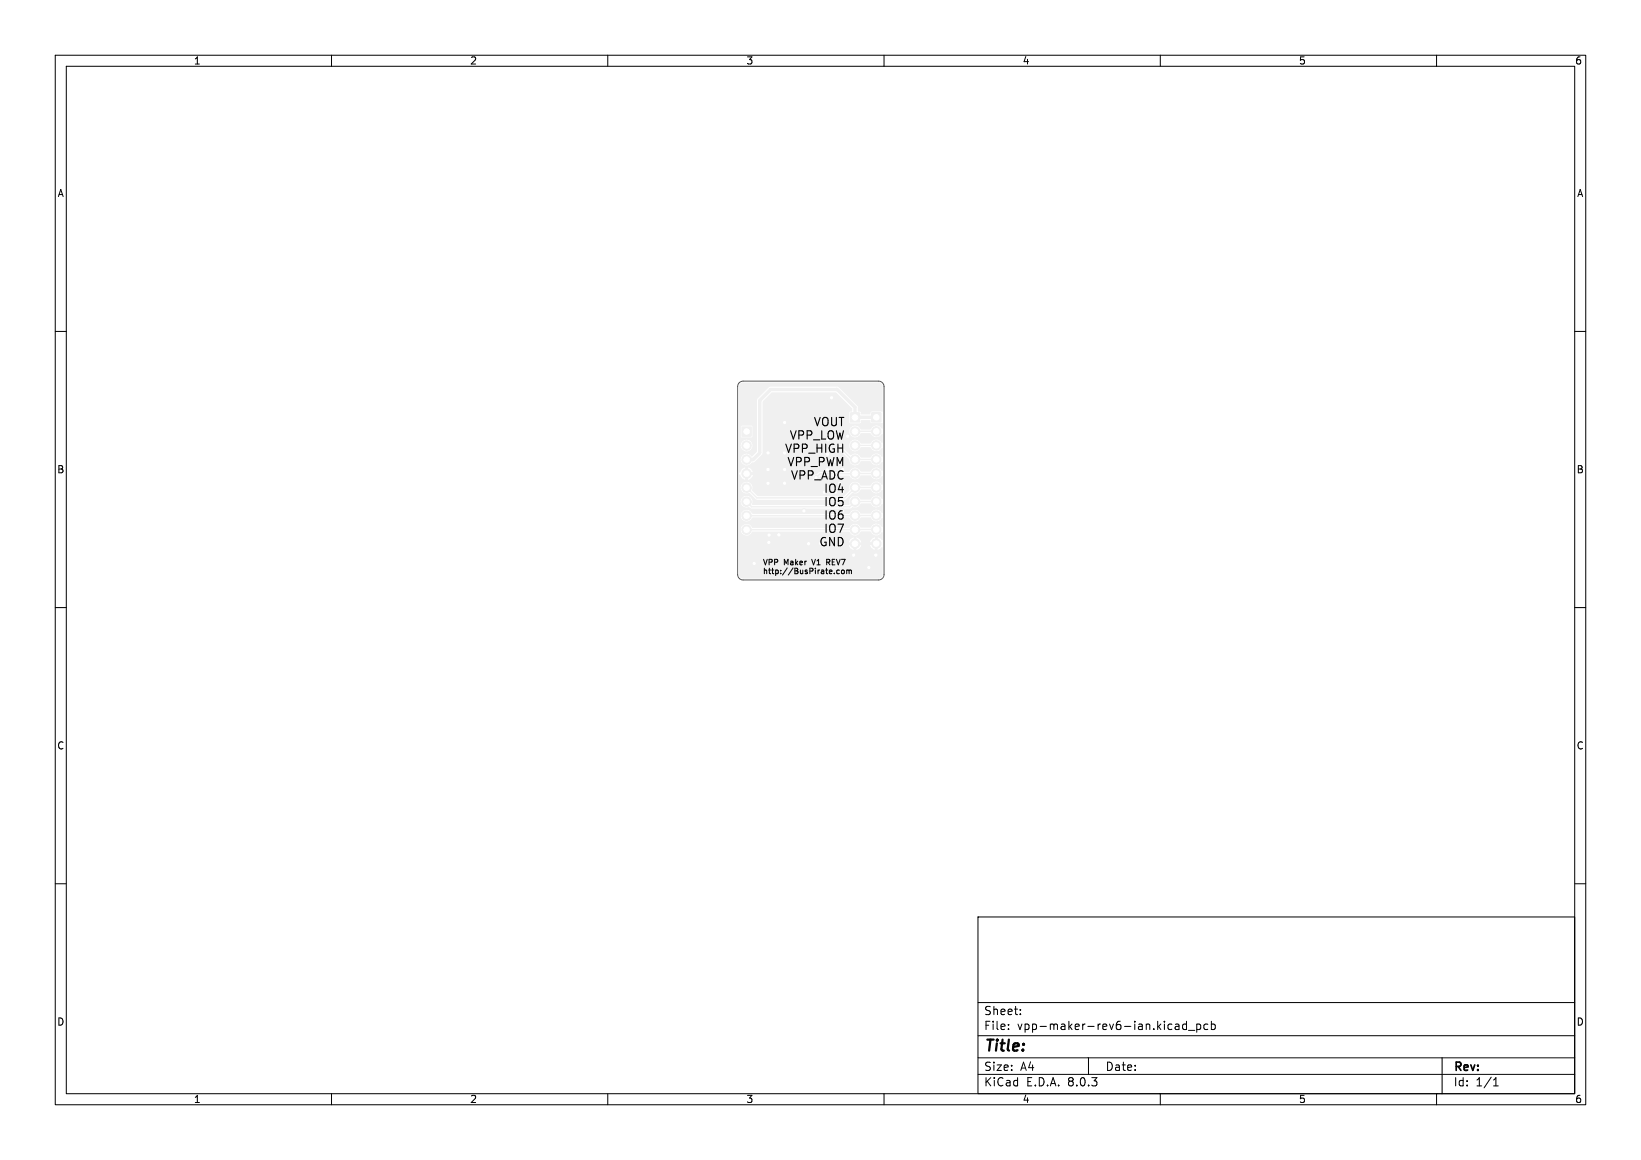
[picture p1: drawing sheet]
<svg xmlns="http://www.w3.org/2000/svg" width="297mm" height="210mm" viewBox="0 0 297 210" stroke-linecap="round" stroke-linejoin="round" font-family="sans-serif">
<g fill="#f0f0f0" stroke="#f0f0f0" stroke-width=".18">
<path d="M157.8 74.7h1.7v1.7h-1.7z"/>
<path d="M153.9 74.7h1.7v1.7h-1.7z"/>
<path d="M134.3 77.3h1.7v1.7h-1.7z"/>
<circle cx="158.6" cy="78.1" r=".85"/>
<circle cx="158.6" cy="80.6" r=".85"/>
<circle cx="158.6" cy="83.2" r=".85"/>
<circle cx="158.6" cy="85.7" r=".85"/>
<circle cx="158.6" cy="88.2" r=".85"/>
<circle cx="158.6" cy="90.8" r=".85"/>
<circle cx="158.6" cy="93.3" r=".85"/>
<circle cx="158.6" cy="95.9" r=".85"/>
<circle cx="158.6" cy="98.4" r=".85"/>
<circle cx="154.8" cy="78.1" r=".85"/>
<circle cx="154.8" cy="80.7" r=".85"/>
<circle cx="154.8" cy="83.2" r=".85"/>
<circle cx="154.8" cy="85.7" r=".85"/>
<circle cx="154.8" cy="88.3" r=".85"/>
<circle cx="154.8" cy="90.8" r=".85"/>
<circle cx="154.8" cy="93.4" r=".85"/>
<circle cx="154.8" cy="95.9" r=".85"/>
<circle cx="154.8" cy="98.4" r=".85"/>
<circle cx="135.1" cy="80.7" r=".85"/>
<circle cx="135.1" cy="83.2" r=".85"/>
<circle cx="135.1" cy="85.7" r=".85"/>
<circle cx="135.1" cy="88.3" r=".85"/>
<circle cx="135.1" cy="90.8" r=".85"/>
<circle cx="135.1" cy="93.4" r=".85"/>
<circle cx="135.1" cy="95.9" r=".85"/>
<circle cx="139" cy="85" r=".4"/>
<circle cx="139" cy="87.5" r=".4"/>
<circle cx="154.5" cy="100.5" r=".4"/>
<circle cx="142" cy="76.5" r=".4"/>
<circle cx="142" cy="85" r=".4"/>
<circle cx="157.3" cy="102.8" r=".4"/>
<circle cx="139.1" cy="98.2" r=".4"/>
<circle cx="139.2" cy="96.9" r=".4"/>
<circle cx="158.5" cy="100.5" r=".4"/>
<circle cx="136.5" cy="102" r=".4"/>
<circle cx="141" cy="96.8" r=".4"/>
<circle cx="146.3" cy="98.4" r=".4"/>
<circle cx="150.5" cy="72" r=".4"/>
<circle cx="153.4" cy="79" r=".4"/>
<circle cx="145.5" cy="92.5" r=".4"/>
<circle cx="139" cy="82" r=".4"/>
<circle cx="142" cy="87.5" r=".4"/>
</g>
<path d="M158.6 75.6h-3.8v-1.9l-3.3-3.2h-12l-2 2v9.5l-1.2 1.2h-1.2" fill="none" stroke="#f0f0f0" stroke-width=".61"/>
<path d="M158.6 78.1h-3.8M152 81l2.2 2.2h4.4M154.8 93.3v.1M154.8 95.9h.1M158.6 88.3h-3.8l-1.9 1.8h-15.9l-1.9-1.8M158.6 90.8h-3.8l-1 .9h-17.7l-1-.9M158.6 93.3l-23.5 .1M158.6 95.9h-23.5M158.6 80.6l-3.8 .1M158.6 85.7l-10.2 .1" fill="none" stroke="#f0f0f0" stroke-width=".25"/>
<path d="M134 69.5l.5-.2h24.5a.75 .75 0 0 1 .8 .7l-.1 4.5h-2l-.3 .5h-1.6l-.1-.4-.4-.1-.1-1.1-3.5-3.4h-12.4l-2.3 2.3v5h-.8l-.2-.2h-1.7l-.2 .1v1.8l.2 .2 1.8-.1 .1-1.8h.8v3.4h-.8v-.2a1.06 1.06 0 0 0-1.7-.7 1.06 1.06 0 0 0 .2 1.8 1.06 1.06 0 0 0 1.5-.9h.8v1l-.9 .9a1.07 1.07 0 0 0-1.4-.4 1.07 1.07 0 0 0-.5 1.5 1.07 1.07 0 0 0 1.5 .4l.4-.4 .5-.1 1.4-1.4v-9.5l1.8-1.7h11.5l2.9 2.9v.6h-.4l-.1 .2 .1 1.9h1.8l.2-.1 .1-.4h1.5l.3 .5h2l.1 .9-.2 .1a1.14 1.14 0 0 0-1.1-.6 1.14 1.14 0 0 0-1 .8l-1.7-.1a1.07 1.07 0 0 0-1.7-.4 1.07 1.07 0 0 0 .1 1.7 1.07 1.07 0 0 0 1.6-.6h1.7a1.16 1.16 0 0 0 1 .7 1.16 1.16 0 0 0 1.1-.6l.2 .2v1.4l-.2 .1a1.14 1.14 0 0 0-1.1-.6 1.14 1.14 0 0 0-1 .7h-1.7a1.07 1.07 0 0 0-1.7-.5 1.07 1.07 0 0 0 .1 1.7 1.07 1.07 0 0 0 1.6-.5h1.7a1.16 1.16 0 0 0 1 .7 1.16 1.16 0 0 0 1.1-.6l.2 .1v1.4l-.2 .1a1.14 1.14 0 0 0-1.1-.6 1.14 1.14 0 0 0-1 .7h-1.7a1.14 1.14 0 0 0-1.9-.4l-1.3-1.2a.63 .63 0 0 0-.5-.8 .63 .63 0 0 0-.7 .7 .63 .63 0 0 0 .8 .5l1.5 1.5a1.12 1.12 0 0 0 .9 1.1 1.12 1.12 0 0 0 1.3-.7h1.6a1.13 1.13 0 0 0 2 .2l.2-.1 .1 .1v1.4l-.2 .1a1.14 1.14 0 0 0-1.1-.5 1.14 1.14 0 0 0-1 .7h-1.7a1.15 1.15 0 0 0-1.1-.7 1.15 1.15 0 0 0-1 .7h-5.3l-.5 .5a.63 .63 0 0 0-.8 .5 .63 .63 0 0 0 .7 .7 .63 .63 0 0 0 .5-.8l.3-.2h5.1a1.18 1.18 0 0 0 1.1 .7 1.18 1.18 0 0 0 1.1-.8h1.6a1.13 1.13 0 0 0 2 .2h.2l.1 .1v1.4l-.2 .1a1.14 1.14 0 0 0-1.1-.6 1.14 1.14 0 0 0-1 .7h-1.7a1.11 1.11 0 0 0-1.5-.6 1.11 1.11 0 0 0-.5 1.5l-1.1 1h-15.5l-1.1-1a1.11 1.11 0 0 0-.3-1.3 1.11 1.11 0 0 0-1.4 0 1.11 1.11 0 0 0-.1 1.4 1.11 1.11 0 0 0 1.4 .4l1.2 1.2h16l1.4-1.3a1.21 1.21 0 0 0 1.6-.6h1.6a1.13 1.13 0 0 0 2 .2l.2-.1 .1 .1v1.4l-.2 .1a1.14 1.14 0 0 0-1.1-.6 1.14 1.14 0 0 0-1 .8l-1.7-.1a1.11 1.11 0 0 0-1.5-.5 1.11 1.11 0 0 0-.5 1.5h-17.7a1.11 1.11 0 0 0-.3-1.4 1.11 1.11 0 0 0-1.4 .1 1.11 1.11 0 0 0-.1 1.4 1.11 1.11 0 0 0 1.4 .3l.3 .3h17.9l.4-.3a1.21 1.21 0 0 0 1.6-.7h1.6a1.13 1.13 0 0 0 2 .2h.2l.1 .1v1.4l-.2 .1a1.14 1.14 0 0 0-1.1-.6 1.14 1.14 0 0 0-1 .7h-1.7a1.14 1.14 0 0 0-1.1-.7 1.14 1.14 0 0 0-1 .7h-17.5a1.07 1.07 0 0 0-1.7-.5 1.07 1.07 0 0 0 0 1.7 1.07 1.07 0 0 0 1.7-.5h17.5a1.13 1.13 0 0 0 1 .7 1.13 1.13 0 0 0 1-.7h1.8a1.16 1.16 0 0 0 1 .7 1.16 1.16 0 0 0 1.1-.6l.2 .1v1.4l-.2 .1a1.14 1.14 0 0 0-1.1-.6 1.14 1.14 0 0 0-1 .7h-1.7a1.14 1.14 0 0 0-1.1-.7 1.14 1.14 0 0 0-1 .8h-17.5a1.07 1.07 0 0 0-1.7-.6 1.07 1.07 0 0 0 0 1.8 1.07 1.07 0 0 0 1.7-.6h17.5a1.13 1.13 0 0 0 1 .7 1.13 1.13 0 0 0 1-.6l1.8-.1a1.16 1.16 0 0 0 1 .7 1.16 1.16 0 0 0 1.1-.6l.2 .1-.1 1.4-.8-.5v.7h-.5v-.7l-.7 .3-.2 .6h.7h-2.3l-.3-.5-.6-.4v.7h-.5v-.7l-.6 .4-.3 .5h.7v.5h-.7l.3 .5 .6 .4v-.7h.5v.7l.4-.2 .4-.5 .1-.2h-.7v-.5h3v.5h-.7a1.13 1.13 0 0 0 .9 .8v-.7h.5v.7l.6-.4h.2l.1 4.9a.75 .75 0 0 1-.8 .7h-24.5a.75 .75 0 0 1-.7-.7v-18l.2-.1a1.22 1.22 0 0 0 .9 1v-.7h.5v.7l.6-.4 .3-.5h-.7v-.5h.7l-.3-.5-.6-.4v.7h-.5l-.1-.7a1.59 1.59 0 0 0-.9 1l-.1-.1v-15.5z" fill="#f0f0f0"/>
<g fill="#fff" stroke="#fff" stroke-width=".18">
<circle cx="139" cy="85" r=".2"/>
<circle cx="139" cy="87.5" r=".2"/>
<circle cx="154.5" cy="100.5" r=".2"/>
<circle cx="142" cy="76.5" r=".2"/>
<circle cx="157.3" cy="102.7" r=".2"/>
<circle cx="139.1" cy="98.2" r=".2"/>
<circle cx="139.2" cy="96.9" r=".2"/>
<circle cx="158.5" cy="100.5" r=".2"/>
<circle cx="136.5" cy="102" r=".2"/>
<circle cx="141" cy="96.8" r=".2"/>
<circle cx="146.3" cy="98.4" r=".2"/>
<circle cx="150.5" cy="72" r=".2"/>
<circle cx="153.4" cy="79" r=".2"/>
<circle cx="145.5" cy="92.5" r=".2"/>
<circle cx="139" cy="82" r=".2"/>
<circle cx="142" cy="87.5" r=".2"/>
<circle cx="158.6" cy="75.5" r=".5"/>
<circle cx="158.6" cy="78.1" r=".5"/>
<circle cx="158.6" cy="80.6" r=".5"/>
<circle cx="158.6" cy="83.2" r=".5"/>
<circle cx="158.6" cy="85.7" r=".5"/>
<circle cx="158.6" cy="88.2" r=".5"/>
<circle cx="158.6" cy="90.8" r=".5"/>
<circle cx="158.6" cy="93.3" r=".5"/>
<circle cx="158.6" cy="95.9" r=".5"/>
<circle cx="158.6" cy="98.4" r=".5"/>
<circle cx="154.8" cy="75.6" r=".5"/>
<circle cx="154.8" cy="78.1" r=".5"/>
<circle cx="154.8" cy="80.7" r=".5"/>
<circle cx="154.8" cy="83.2" r=".5"/>
<circle cx="154.8" cy="85.7" r=".5"/>
<circle cx="154.8" cy="88.3" r=".5"/>
<circle cx="154.8" cy="90.8" r=".5"/>
<circle cx="154.8" cy="93.4" r=".5"/>
<circle cx="154.8" cy="95.9" r=".5"/>
<circle cx="154.8" cy="98.4" r=".5"/>
<circle cx="135.1" cy="78.1" r=".5"/>
<circle cx="135.1" cy="80.7" r=".5"/>
<circle cx="135.1" cy="83.2" r=".5"/>
<circle cx="135.1" cy="85.7" r=".5"/>
<circle cx="135.1" cy="88.3" r=".5"/>
<circle cx="135.1" cy="90.8" r=".5"/>
<circle cx="135.1" cy="93.4" r=".5"/>
<circle cx="135.1" cy="95.9" r=".5"/>
</g>
<g fill="none" stroke="#000" stroke-width=".18">
<path d="M10 10h277v190h-277zM12 12h273v186h-273zM60 10v2M110 10v2M160 10v2M210 10v2M260 10v2M10 60h2M285 60h2M10 110h2M149.6 101.8h.4M150 101.3h-.4v1"/>
<path d="M151 103.8v.1M151.9 103.3l-.3-.1-.2 .2 .1 .4h.4M152.4 103.3l.2-.1 .2 .2v.3l-.2 .2-.3-.2zM153.2 103.3l.3-.1 .2 .1M153.2 103.2v.7M153.7 103.3l.1-.1 .3 .1v.6M153.7 103.3v.6M285 110h2M10 160h2M285 160h2M177 166h108v32h-108zM60 198v2"/>
<path d="M110 198v2M160 198v2M177 194.5h108M177 191.5h108M177 187.5h108M177 181.5h108M182.5 186.3v.1M182.5 185.5v.1M184.7 183.6v.1M184.7 182.8v.1M197 191.5v3M210 198v2"/>
<path d="M212.7 185.5h.6l.1 .9M212.7 186.3h.7M213.4 185.8l-.7 .1M214.7 185.5l-.4-.1-.3 .3v.4l.2 .2h.5M214.7 184.9v1.5M215.1 186.5h1.1M216.6 185.5l.4-.1 .3 .3v.4l-.1 .2h-.6M216.6 185.4v1.5M218.6 185.5l-.4-.1-.3 .3v.4l.1 .2h.6M219.2 185.5l.5-.1 .3 .3v.4l-.2 .2h-.6M219.2 184.9v1.5M260 198v2"/>
<path d="M261 191.5v6.5M270.3 196.6h.9M270.3 195.5l.4-.4v1.5"/>
</g>
<path d="M133.8 69.3l.7-.3h24.5a1 1 0 0 1 1 1v34a1 1 0 0 1-1 1h-24.5a1 1 0 0 1-1-1v-34z" fill="none" stroke="#575757" stroke-width=".18"/>
<text font-size="2.8" x="178" y="190.9">Title:</text>
<g font-size="2.1">
<text x="147.1" y="77.3">VOUT</text>
<text x="141.9" y="82.1">VPP_HIGH</text>
<text x="142.8" y="79.7">VPP_LOW</text>
<text x="142.3" y="84.5">VPP_PWM</text>
<text x="143" y="86.9">VPP_ADC</text>
<text x="149" y="89.3">IO4</text>
<text x="149" y="91.8">IO5</text>
<text x="149" y="94.2">IO6</text>
<text x="148.1" y="99">GND</text>
<text x="149" y="96.6">IO7</text>
<text x="178" y="184">Sheet:</text>
<text x="178" y="186.7">File:</text>
<text x="184.1" y="186.7">vpp-maker-rev6-ian.kicad_pcb</text>
<text x="178" y="196.9">KiCad</text>
<text x="178" y="194.1">Size:</text>
<text x="184.7" y="194.1">A4</text>
<text x="185.7" y="196.9">E.D.A.</text>
<text x="193.3" y="196.9">8.0.3</text>
<text x="200" y="194.1">Date:</text>
<text x="263" y="194.3">Rev:</text>
<text x="263" y="196.9">Id:</text>
<text x="267.1" y="196.9">1/1</text>
</g>
<g font-size="1.8">
<text x="35" y="11.9">1</text>
<text x="85" y="11.9">2</text>
<text x="135" y="11.9">3</text>
<text x="185" y="11.9">4</text>
<text x="235" y="11.9">5</text>
<text x="285" y="11.9">6</text>
<text x="10.3" y="35.9">A</text>
<text x="285.4" y="35.9">A</text>
<text x="10.3" y="85.9">B</text>
<text x="285.3" y="85.9">B</text>
<text x="10.3" y="135.9">C</text>
<text x="285.3" y="135.9">C</text>
<text x="10.3" y="185.9">D</text>
<text x="285.3" y="185.9">D</text>
<text x="35" y="199.9">1</text>
<text x="85" y="199.9">2</text>
<text x="135" y="199.9">3</text>
<text x="185" y="199.9">4</text>
<text x="235" y="199.9">5</text>
<text x="285" y="199.9">6</text>
</g>
<g font-size="1.4">
<text x="138" y="102.4">VPP</text>
<text x="138" y="104">http://BusPirate.com</text>
<text x="141.9" y="102.4">Maker</text>
<text x="147.2" y="102.4">V1</text>
<text x="150" y="102.4">REV7</text>
</g>
</svg>
